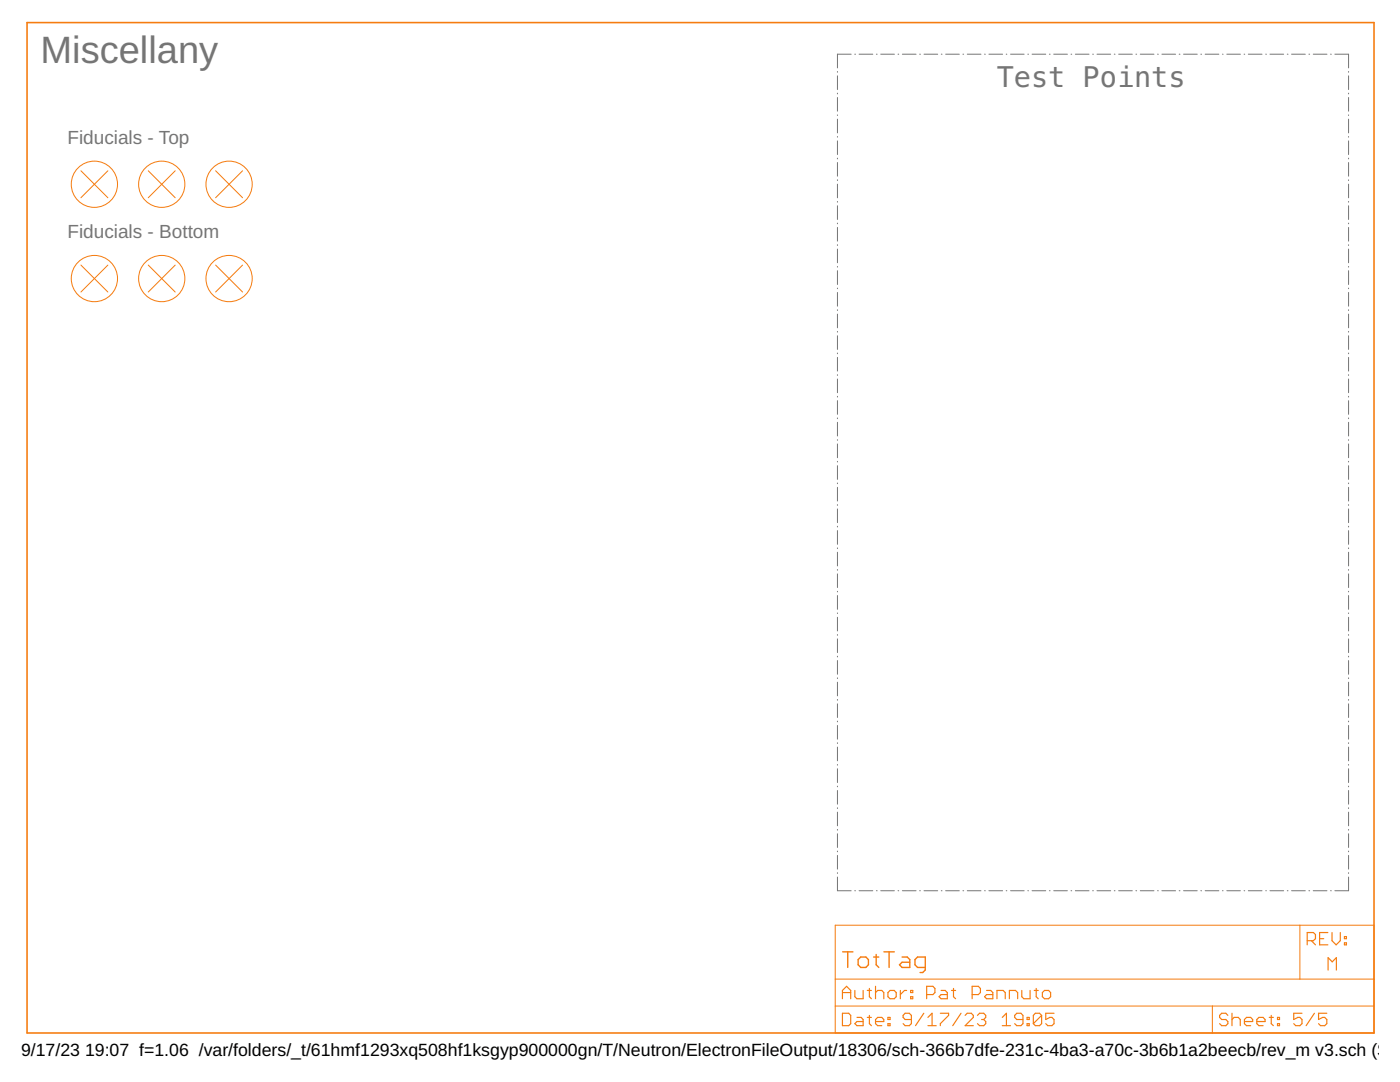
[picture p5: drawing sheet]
<svg xmlns="http://www.w3.org/2000/svg" width="279mm" height="216mm" viewBox="0 0 279 216" stroke-linecap="round" stroke-linejoin="round" font-family="sans-serif">
<g fill="none" stroke="#757575" stroke-width=".2">
<path d="M167.1 14.3v.1M167.1 15.1v2.8M167.1 18.6v.1M167.1 19.5v2.7M169.9 10.8h-2.8v2.7M170.6 10.8h.1M171.4 10.8h2.8M174.9 10.8h.1M175.8 10.8h2.7M179.2 10.8h.2M180.1 10.8h2.7M183.5 10.8h.2"/>
<path d="M184.4 10.8h2.7M187.9 10.8h.1M188.7 10.8h2.8M192.2 10.8h.1M193 10.8h2.8M196.5 10.8h.1M197.4 10.8h2.7M200.8 10.8h.1M201.7 10.8h2.7M205.1 10.8h.2M206 10.8h2.7M209.4 10.8h.2"/>
<path d="M210.3 10.8h2.7M213.7 10.8h.2M214.6 10.8h2.7M218.1 10.8h.1M218.9 10.8h2.8M222.4 10.8h.1M223.2 10.8h2.8M226.7 10.8h.1M227.6 10.8h2.7M231 10.8h.2M231.9 10.8h2.7M235.3 10.8h.2"/>
<path d="M236.2 10.8h2.7M239.6 10.8h.2M240.5 10.8h2.7M244 10.8h.1M244.8 10.8h2.7M248.3 10.8h.1M249.1 10.8h2.8M252.6 10.8h.1M253.4 10.8h2.8M256.9 10.8h.1M257.8 10.8h2.7M261.2 10.8h.2"/>
<path d="M262.1 10.8h2.7M265.5 10.8h.2M266.4 10.8h2.7v2.7M269.1 14.3v.1M269.1 15.1v2.8M269.1 18.6v.1M269.1 19.5v2.7M167.1 22.9v.2M167.1 23.8v2.7M167.1 27.2v.2M167.1 28.1v2.7M167.1 31.6v.1"/>
<path d="M167.1 32.4v2.8M167.1 35.9v.1M167.1 36.7v2.8M269.1 22.9v.2M269.1 23.8v2.7M269.1 27.2v.2M269.1 28.1v2.7M269.1 31.6v.1M269.1 32.4v2.8M269.1 35.9v.1M269.1 36.7v2.8M167.1 40.2v.1"/>
<path d="M167.1 41.1v2.7M167.1 44.5v.2M167.1 45.4v2.7M167.1 48.8v.2M167.1 49.7v2.7M167.1 53.2v.1M167.1 54v2.8M167.1 57.5v.1M167.1 58.4v2.7M269.1 40.2v.1M269.1 41.1v2.7M269.1 44.5v.2"/>
<path d="M269.1 45.4v2.7M269.1 48.8v.2M269.1 49.7v2.7M269.1 53.2v.1M269.1 54v2.8M269.1 57.5v.1M269.1 58.4v2.7M167.1 61.8v.2M167.1 62.7v2.7M167.1 66.1v.2M167.1 67v2.7M167.1 70.4v.2"/>
<path d="M167.1 71.3v2.7M167.1 74.8v.1M167.1 75.6v2.8M167.1 79.1v.1M167.1 79.9v2.8M269.1 61.8v.2M269.1 62.7v2.7M269.1 66.1v.2M269.1 67v2.7M269.1 70.4v.2M269.1 71.3v2.7M269.1 74.8v.1"/>
<path d="M269.1 75.6v2.8M269.1 79.1v.1M269.1 79.9v2.8M167.1 83.4v.1M167.1 84.3v2.7M167.1 87.7v.2M167.1 88.6v2.7M167.1 92.1v.1M167.1 92.9v2.8M167.1 96.4v.1M167.1 97.2v2.8M269.1 83.4v.1"/>
<path d="M269.1 84.3v2.7M269.1 87.7v.2M269.1 88.6v2.7M269.1 92.1v.1M269.1 92.9v2.8M269.1 96.4v.1M269.1 97.2v2.8M167.1 100.7v.1M167.1 101.6v2.7M167.1 105v.2M167.1 105.9v2.7M167.1 109.3v.2"/>
<path d="M167.1 110.2v2.7M167.1 113.6v.2M167.1 114.5v2.7M167.1 118v.1M167.1 118.8v2.8M269.1 100.7v.1M269.1 101.6v2.7M269.1 105v.2M269.1 105.9v2.7M269.1 109.3v.2M269.1 110.2v2.7M269.1 113.6v.2"/>
<path d="M269.1 114.5v2.7M269.1 118v.1M269.1 118.8v2.8M167.1 122.3v.1M167.1 123.2v2.7M167.1 126.6v.2M167.1 127.5v2.7M167.1 130.9v.2M167.1 131.8v2.7M167.1 135.3v.1M167.1 136.1v2.8M167.1 139.6v.1"/>
<path d="M269.1 122.3v.1M269.1 123.2v2.7M269.1 126.6v.2M269.1 127.5v2.7M269.1 130.9v.2M269.1 131.8v2.7M269.1 135.3v.1M269.1 136.1v2.8M269.1 139.6v.1M167.1 140.4v2.8M167.1 143.9v.1M167.1 144.8v2.7"/>
<path d="M167.1 148.2v.2M167.1 149.1v2.7M167.1 152.5v.2M167.1 153.4v2.7M167.1 156.9v.1M167.1 157.7v2.8M269.1 140.4v2.8M269.1 143.9v.1M269.1 144.8v2.7M269.1 148.2v.2M269.1 149.1v2.7M269.1 152.5v.2"/>
<path d="M269.1 153.4v2.7M269.1 156.9v.1M269.1 157.7v2.8M167.1 161.2v.1M167.1 162.1v2.7M167.1 165.5v.2M167.1 166.4v2.7M167.1 169.8v.2M167.1 170.7v2.7M167.1 174.1v.2M167.1 175v2.7h2.8M170.6 177.7h.1"/>
<path d="M171.4 177.7h2.8M174.9 177.7h.1M175.8 177.7h2.7M179.2 177.7h.2M180.1 177.7h2.7M183.5 177.7h.2M184.4 177.7h2.7M187.9 177.7h.1M188.7 177.7h2.8M192.2 177.7h.1M193 177.7h2.8M196.5 177.7h.1"/>
<path d="M197.4 177.7h2.7M200.8 177.7h.1M201.7 177.7h2.7M205.1 177.7h.2M206 177.7h2.7M209.4 177.7h.2M210.3 177.7h2.7M213.7 177.7h.2M214.6 177.7h2.7M218.1 177.7h.1M218.9 177.7h2.8M222.4 177.7h.1"/>
<path d="M223.2 177.7h2.8M226.7 177.7h.1M227.6 177.7h2.7M231 177.7h.2M231.9 177.7h2.7M235.3 177.7h.2M236.2 177.7h2.7M239.6 177.7h.2M240.5 177.7h2.7M244 177.7h.1M244.8 177.7h2.7M248.3 177.7h.1"/>
<path d="M249.1 177.7h2.8M252.6 177.7h.1M253.4 177.7h2.8M256.9 177.7h.1M257.8 177.7h2.7M261.2 177.7h.2M262.1 177.7h2.7M265.5 177.7h.2M269.1 175v2.7h-2.7M269.1 161.2v.1M269.1 162.1v2.7M269.1 165.5v.2"/>
<path d="M269.1 166.4v2.7M269.1 169.8v.2M269.1 170.7v2.7M269.1 174.1v.2"/>
</g>
<path d="M5.4 4.5h268.8v201.6h-268.8z" fill="none" stroke="#f57c10" stroke-width=".32"/>
<g fill="none" stroke="#f57c10" stroke-width=".23">
<path d="M168.1 199.3v-1.7l.9-.8 .8 .8v1.7M168.1 198.1h1.7M170.6 197.6v1.3l.4 .4h1.3v-1.7M173.1 197.6h.8M173.5 197.2v1.7l.4 .4M174.7 198.1l.5-.5h.8l.4 .5v1.2M174.7 196.8v2.5M177.2 198.1l.4-.5h.9l.4 .5v.8l-.4 .4h-.9l-.4-.4zM179.7 197.6v1.7M180.9 197.6h-.4l-.8 .9M181.7 197.6h.5v.5h-.5zM181.7 198.9h.5v.4h-.5z"/>
<path d="M184.9 198.5h1.3l.4-.4v-.9l-.4-.4h-1.3v2.5M187.8 197.6h.8l.5 .5v1.2h-1.3l-.4-.4 .4-.4h1.3M189.9 197.6h.8M190.3 197.2v1.7l.4 .4M194 198.5h1.2l.5-.4v-.9l-.5-.4h-1.2v2.5M196.9 197.6h.8l.4 .5v1.2h-1.2l-.4-.4 .4-.4h1.2M199 199.3v-1.7h1.2l.4 .5v1.2M201.4 199.3v-1.7h1.3l.4 .5v1.2M203.9 197.6v1.3l.4 .4h1.3v-1.7M206.4 197.6h.8M206.8 197.2v1.7l.4 .4M208.4 197.6h.9l.4 .5v.8l-.4 .4h-.9l-.4-.4v-.8z"/>
<path d="M260.9 187.7h1.2l.4-.4v-.8l-.4-.4h-1.2v2.4M261.7 187.7l.8 .8M263.4 187.3h.8M265 186.1h-1.6v2.4h1.6M265 193.6v-2.5l.9 .8 .8-.8v2.5M265.8 186.1v1.6l.9 .8 .8-.8v-1.6M268.3 188.1h.4v.4h-.4zM268.3 186.9h.4v.4h-.4zM168.1 202.2h1.3l.4 .4v1.7l-.4 .4h-1.3zM171 203h.9l.4 .4v1.3h-1.3l-.4-.4 .4-.5h1.3M173.1 203h.8M173.5 202.6v1.7l.4 .4"/>
<path d="M174.7 203.8h1.7v-.4l-.4-.4h-.8l-.5 .4v.9l.5 .4h.8M177.2 204.3h.4v.4h-.4zM177.2 203h.4v.4h-.4zM181.9 203.4h-1.3l-.4-.4v-.4l.4-.4h.9l.4 .4v1.7l-.4 .4h-.9l-.4-.4M184.4 202.2l-1.7 2.5M185.2 204.7h1.6M185.2 203l.8-.8v2.5M187.7 202.2h1.6v.4l-1.6 1.7v.4M191.8 202.2l-1.7 2.5M192.6 202.6l.4-.4h.8l.4 .4v.4l-1.6 1.7h1.6M195.1 202.6l.4-.4h.8l.4 .4v.4l-.4 .4M195.9 203.4h.4"/>
<path d="M196.3 203.4l.4 .4v.5l-.4 .4h-.8l-.4-.4M200 204.7h1.7M200 203l.9-.8v2.5M204.2 203.4h-1.3l-.4-.4v-.4l.4-.4h.9l.4 .4v1.7l-.4 .4h-.9l-.4-.4M205 204.3h.4v.4h-.4zM205 203h.4v.4h-.4zM207.9 202.6v1.7l-.4 .4h-.9l-.4-.4M207.9 202.6l-.4-.4h-.9l-.4 .4v1.7M207.9 202.6l-1.7 1.7M210.4 202.2h-1.7v1.2l.8-.4h.4l.5 .4v.9l-.5 .4h-.8l-.4-.4M245 202.6l-.4-.4h-.8l-.4 .4v.4l.4 .4h.8l.4 .4v.5l-.4 .4h-.8l-.4-.4M245.9 203.4l.4-.4h.8l.4 .4v1.3"/>
<path d="M245.9 202.2v2.5M248.3 203.8h1.7v-.4l-.4-.4h-.8l-.5 .4v.9l.5 .4h.8M250.8 203.8h1.7v-.4l-.4-.4h-.9l-.4 .4v.9l.4 .4h.9M253.3 203h.8M253.7 202.6v1.7l.4 .4M255 204.3h.4v.4h-.4zM255 203h.4v.4h-.4zM259.8 202.2h-1.6v1.2l.8-.4h.4l.4 .4v.9l-.4 .4h-.8l-.4-.4M262.3 202.2l-1.6 2.5M264.8 202.2h-1.7v1.2l.9-.4h.4l.4 .4v.9l-.4 .4h-.9l-.4-.4"/>
</g>
<path d="M168.2 189.9h2M169.2 189.9v3.1M171.3 191.5l.5-.5h1l.5 .5v1l-.5 .5h-1l-.5-.5zM174.3 191h1.1M174.9 190.5v2l.5 .5M176.4 189.9h2.1M177.4 189.9v3.1M180 191h1.1l.5 .5v1.5h-1.6l-.5-.5 .5-.5h1.6M184.7 193h-1.6l-.5-.5v-1l.5-.5h1.6v2.5l-.6 .6h-.5" fill="none" stroke="#f57c10" stroke-width=".28"/>
<g fill="none" stroke="#f57c10" stroke-width=".2">
<path d="M16.2 34.1l5.3 5.4M21.5 34.1l-5.3 5.4M29.6 34.1l5.4 5.4M35 34.1l-5.4 5.4M43 34.1l5.4 5.4M48.4 34.1l-5.4 5.4M16.2 52.9l5.3 5.4M21.5 52.9l-5.3 5.4M29.6 52.9l5.4 5.4M35 52.9l-5.4 5.4M43 52.9l5.4 5.4M48.4 52.9l-5.4 5.4"/>
<path d="M166.7 184.6h107.5v21.5h-107.5zM166.7 195.4h107.5M259.4 184.6v10.8M166.7 200.7h107.5M242 200.7v5.4"/>
<circle cx="18.8" cy="36.8" r="4.6"/>
<circle cx="32.3" cy="36.8" r="4.6"/>
<circle cx="45.7" cy="36.8" r="4.6"/>
<circle cx="18.8" cy="55.6" r="4.6"/>
<circle cx="32.3" cy="55.6" r="4.6"/>
<circle cx="45.7" cy="55.6" r="4.6"/>
</g>
<text font-size="7.6" fill="#757575" x="8.1" y="12.6">Miscellany</text>
<text font-size="5.7" fill="#757575" x="198.9" y="17.3">Test Points</text>
<g font-size="3.8" fill="#757575">
<text x="13.5" y="28.7">Fiducials - Top</text>
<text x="13.5" y="47.5">Fiducials - Bottom</text>
</g>
<g font-size="3.5">
<text x="4.2" y="210.7">9/17/23</text>
<text x="17" y="210.7">19:07 f=1.06 /var/folders/_t/61hmf1293xq508hf1ksgyp900000gn/T/Neutron/ElectronFileOutput/18306/sch-366b7dfe-231c-4ba3-a70c-3b6b1a2beecb/rev_m v3.sch (She</text>
</g>
</svg>
